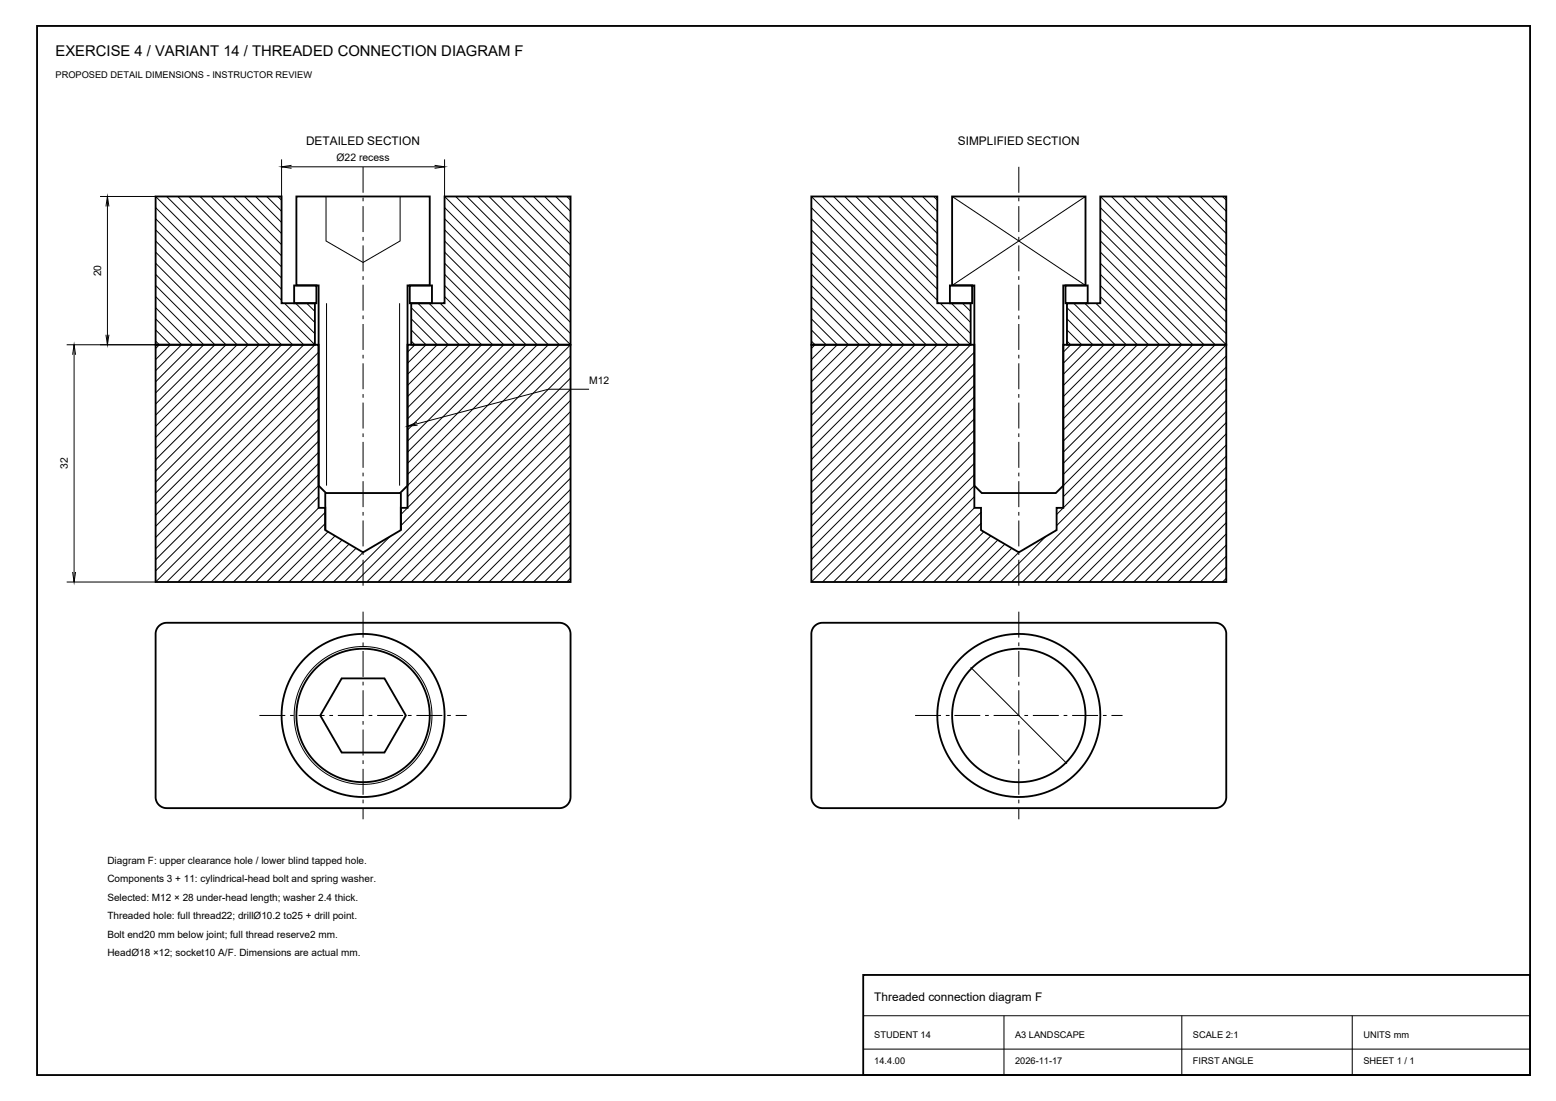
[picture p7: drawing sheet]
<svg xmlns="http://www.w3.org/2000/svg" width="420mm" height="297mm" viewBox="0 0 420 297" stroke-linecap="round" stroke-linejoin="round" font-family="sans-serif">
<g fill="none" stroke="#000" stroke-width=".5">
<path d="M10 7h403v283h-403zM42 53h34v28.8h9v11.2h-43zM80 53h36v24h-6v54l-2 2h-20l-2-2v-54h-6zM120 53h34v40h-43v-11.2h9zM219 53h34v28.8h9v11.2h-43zM257 53h36v24h-6v54l-2 2h-20l-2-2v-54h-6zM297 53h34v40h-43v-11.2h9zM79.4 77h6v4.8h-6zM110.6 77h6v4.8h-6zM256.4 77h6v4.8h-6zM287.6 77h6v4.8h-6zM42 93h44v44h1.8v6l10.2 6 10.2-6v-6h1.8v-44h44v64h-112z"/>
<path d="M219 93h44v44h1.8v6l10.2 6 10.2-6v-6h1.8v-44h44v64h-112zM87.8 133v10M108.2 133v10M42.9 168.9l.8-.6 1.3-.3h106a3 3 0 0 1 3 3v44a3 3 0 0 1-3 3h-106a3 3 0 0 1-3-3v-44l.3-1.3zM219.9 168.9l.8-.6 1.3-.3h106a3 3 0 0 1 3 3v44a3 3 0 0 1-3 3h-106a3 3 0 0 1-3-3v-44l.2-1zM92.2 183h11.6l5.7 10-5.7 10h-11.6l-5.7-10zM233 263h180v27h-180z"/>
<circle cx="98" cy="193" r="18"/>
<circle cx="98" cy="193" r="22"/>
<circle cx="275" cy="193" r="18"/>
<circle cx="275" cy="193" r="22"/>
</g>
<g fill="none" stroke="#000" stroke-width=".27">
<path d="M27 53h15l40 40-40 40M28.6 55.7l.4-2.7 .4 2.7M29 53v40M42 56l37 37-37 37M42 59l34 34-34 34M45 53l40 40-43 43M48 53l28 28M51 53l25 25M54 53l22 22M57 53l19 19M60 53l16 16M63 53l13 13"/>
<path d="M66 53l10 10M69 53l7 7M72 53l4 4M75 53l1 1M76 43v10M76 45h44M78.7 44.6l-2.7 .4 2.7 .4M88 53v12l10 5.8 10-5.8v-12M117.3 44.6l2.7 .4-2.7 .4M120 43v10l34 34M120 56l34 34M120 59l34 34-45.8 45.8"/>
<path d="M123 53l31 31M126 53l28 28M129 53l25 25M132 53l22 22M135 53l19 19M138 53l16 16M141 53l13 13M144 53l10 10M147 53l7 7M150 53l4 4M153 53l1 1M219 53l40 40-40 40"/>
<path d="M219 56l37 37-37 37M219 59l34 34-34 34M222 53l40 40-43 43M225 53l28 28M228 53l25 25M231 53l22 22M234 53l19 19M237 53l16 16M240 53l13 13M243 53l10 10M246 53l7 7M249 53l4 4"/>
<path d="M252 53l1 1M257 53l36 24M293 53l-36 24M297 53l34 34M297 56l34 34M297 59l34 34-45.8 45.8M300 53l31 31M303 53l28 28M306 53l25 25M309 53l22 22M312 53l19 19M315 53l16 16"/>
<path d="M318 53l13 13M321 53l10 10M324 53l7 7M327 53l4 4M330 53l1 1M42 62l31 31-31 31M42 65l28 28-28 28M42 68l25 25-25 25M42 71l22 22-22 22M42 74l19 19-19 19M42 77l16 16-16 16M120 62l31 31-41 41"/>
<path d="M120 65l28 28-38 38M120 68l25 25-35 35M120 71l22 22-32 32M120 74l19 19-29 29M120 77l16 16-26 26M219 62l31 31-31 31M219 65l28 28-28 28M219 68l25 25-25 25M219 71l22 22-22 22M219 74l19 19-19 19M219 77l16 16-16 16M297 62l31 31-41 41"/>
<path d="M297 65l28 28-38 38M297 68l25 25-35 35M297 71l22 22-32 32M297 74l19 19-29 29M297 77l16 16-26 26M18 93h24M19.6 95.7l.4-2.7 .4 2.7M20 93v64M28.6 90.3l.4 2.7 .4-2.7M42 80l13 13-13 13M42 83l10 10-10 10M42 86l7 7-7 7"/>
<path d="M42 89l4 4-4 4M42 92l1 1-1 1M76.8 81.8l8.2 8.2M79.8 81.8l5.2 5.2M82.8 81.8l2.2 2.2M86 95l-44 44M86 98l-44 44M88.1 81.8v49.2M107.9 81.8v49.2M111 83l10 10-11 11M111 86l7 7-8 8M111 89l4 4-5 5"/>
<path d="M111 92l1 1-2 2M112.8 81.8l11.2 11.2-14 14M115.8 81.8l11.2 11.2-17 17M118.8 81.8l11.2 11.2-20 20M120 80l13 13-23 23M154 96l-45.8 45.8M154 99l-58 58M219 80l13 13-13 13M219 83l10 10-10 10M219 86l7 7-7 7M219 89l4 4-4 4M219 92l1 1-1 1"/>
<path d="M253.8 81.8l8.2 8.2M256.8 81.8l5.2 5.2M259.8 81.8l2.2 2.2M263 95l-44 44M263 98l-44 44M288 83l10 10-11 11M288 86l7 7-8 8M288 89l4 4-5 5M288 92l1 1-2 2M289.8 81.8l11.2 11.2-14 14M292.8 81.8l11.2 11.2-17 17M295.8 81.8l11.2 11.2-20 20"/>
<path d="M297 80l13 13-23 23M331 96l-45.8 45.8M331 99l-58 58M86 101l-44 44M86 104l-44 44M86 107l-44 44M86 110l-44 44M86 113l-44 44h-24M86 116l-41 41M86 119l-38 38M112.5 113.9l-2.5 1.1 2.7-.3M154 102l-55 55"/>
<path d="M154 105l-52 52M154 108l-49 49M154 111l-46 46M154 114l-43 43M154 117l-40 40M154 120l-37 37M159 105h-11l-38 10M263 101l-44 44M263 104l-44 44M263 107l-44 44M263 110l-44 44M263 113l-44 44"/>
<path d="M263 116l-41 41M263 119l-38 38M331 102l-55 55M331 105l-52 52M331 108l-49 49M331 111l-46 46M331 114l-43 43M331 117l-40 40M331 120l-37 37M86 122l-35 35M86 125l-32 32M86 128l-29 29"/>
<path d="M86 131l-26 26M86 134l-23 23M86 133v4l-20 20M87.8 138.2l-18.8 18.8M110 133v4M154 123l-34 34M154 126l-31 31M154 129l-28 28M154 132l-25 25M154 135l-22 22M154 138l-19 19M263 122l-35 35"/>
<path d="M263 125l-32 32M263 128l-29 29M263 131l-26 26M263 134l-23 23M263 137l-20 20M264.8 138.2l-18.8 18.8M331 123l-34 34M331 126l-31 31M331 129l-28 28M331 132l-25 25M331 135l-22 22M331 138l-19 19"/>
<path d="M19.6 154.3l.4 2.7 .4-2.7M87.8 141.2l-15.8 15.8M88.6 143.4l-13.6 13.6M90.4 144.6l-12.4 12.4M92.3 145.7l-11.3 11.3M94.2 146.8l-10.2 10.2M96.1 147.9l-9.1 9.1M98 149l-8 8M105.3 144.7l-12.3 12.3M154 141l-16 16M154 144l-13 13M154 147l-10 10"/>
<path d="M154 150l-7 7M154 153l-4 4M154 156l-1 1M264.8 141.2l-15.8 15.8M265.6 143.4l-13.6 13.6M267.4 144.6l-12.4 12.4M269.3 145.7l-11.3 11.3M271.2 146.8l-10.2 10.2M273.1 147.9l-9.1 9.1M275 149l-8 8M282.3 144.7l-12.3 12.3M331 141l-16 16"/>
<path d="M331 144l-13 13M331 147l-10 10M331 150l-7 7M331 153l-4 4M331 156l-1 1M262 180l26 26M233 274h180M271 274v16M319 274v16M365 274v16M233 283h180"/>
<circle cx="98" cy="193" r="18.6"/>
</g>
<path d="M98 45v114M275 45v114M98 165v56M275 165v56M70 193h56M247 193h56" fill="none" stroke="#000" stroke-width=".27" stroke-dasharray="7 1.3 1 1.3" stroke-linecap="butt"/>
<text font-size="4" x="15" y="15">EXERCISE 4 / VARIANT 14 / THREADED CONNECTION DIAGRAM F</text>
<g font-size="3.2">
<text x="82.6" y="39">DETAILED SECTION</text>
<text x="258.6" y="39">SIMPLIFIED SECTION</text>
<text x="236" y="270">Threaded connection diagram F</text>
</g>
<g font-size="2.8">
<text x="90.8" y="43.3">Ø22 recess</text>
<text x="27.3" y="74.6" transform="rotate(-90 27.3 74.6)">20</text>
<text x="159" y="103.5">M12</text>
<text x="18.3" y="126.6" transform="rotate(-90 18.3 126.6)">32</text>
</g>
<g font-size="2.7">
<text x="29" y="233">Diagram F: upper clearance hole / lower blind tapped hole.</text>
<text x="29" y="238">Components 3 + 11: cylindrical-head bolt and spring washer.</text>
<text x="29" y="243">Selected: M12 × 28 under-head length; washer 2.4 thick.</text>
<text x="29" y="248">Threaded hole: full thread22; drillØ10.2 to25 + drill point.</text>
<text x="29" y="253">Bolt end20 mm below joint; full thread reserve2 mm.</text>
<text x="29" y="258">HeadØ18 ×12; socket10 A/F. Dimensions are actual mm.</text>
</g>
<g font-size="2.5">
<text x="15" y="21">PROPOSED DETAIL DIMENSIONS - INSTRUCTOR REVIEW</text>
<text x="236" y="280">STUDENT 14</text>
<text x="274" y="280">A3 LANDSCAPE</text>
<text x="322" y="280">SCALE 2:1</text>
<text x="368" y="280">UNITS mm</text>
<text x="236" y="287">14.4.00</text>
<text x="274" y="287">2026-11-17</text>
<text x="322" y="287">FIRST ANGLE</text>
<text x="368" y="287">SHEET 1 / 1</text>
</g>
</svg>
